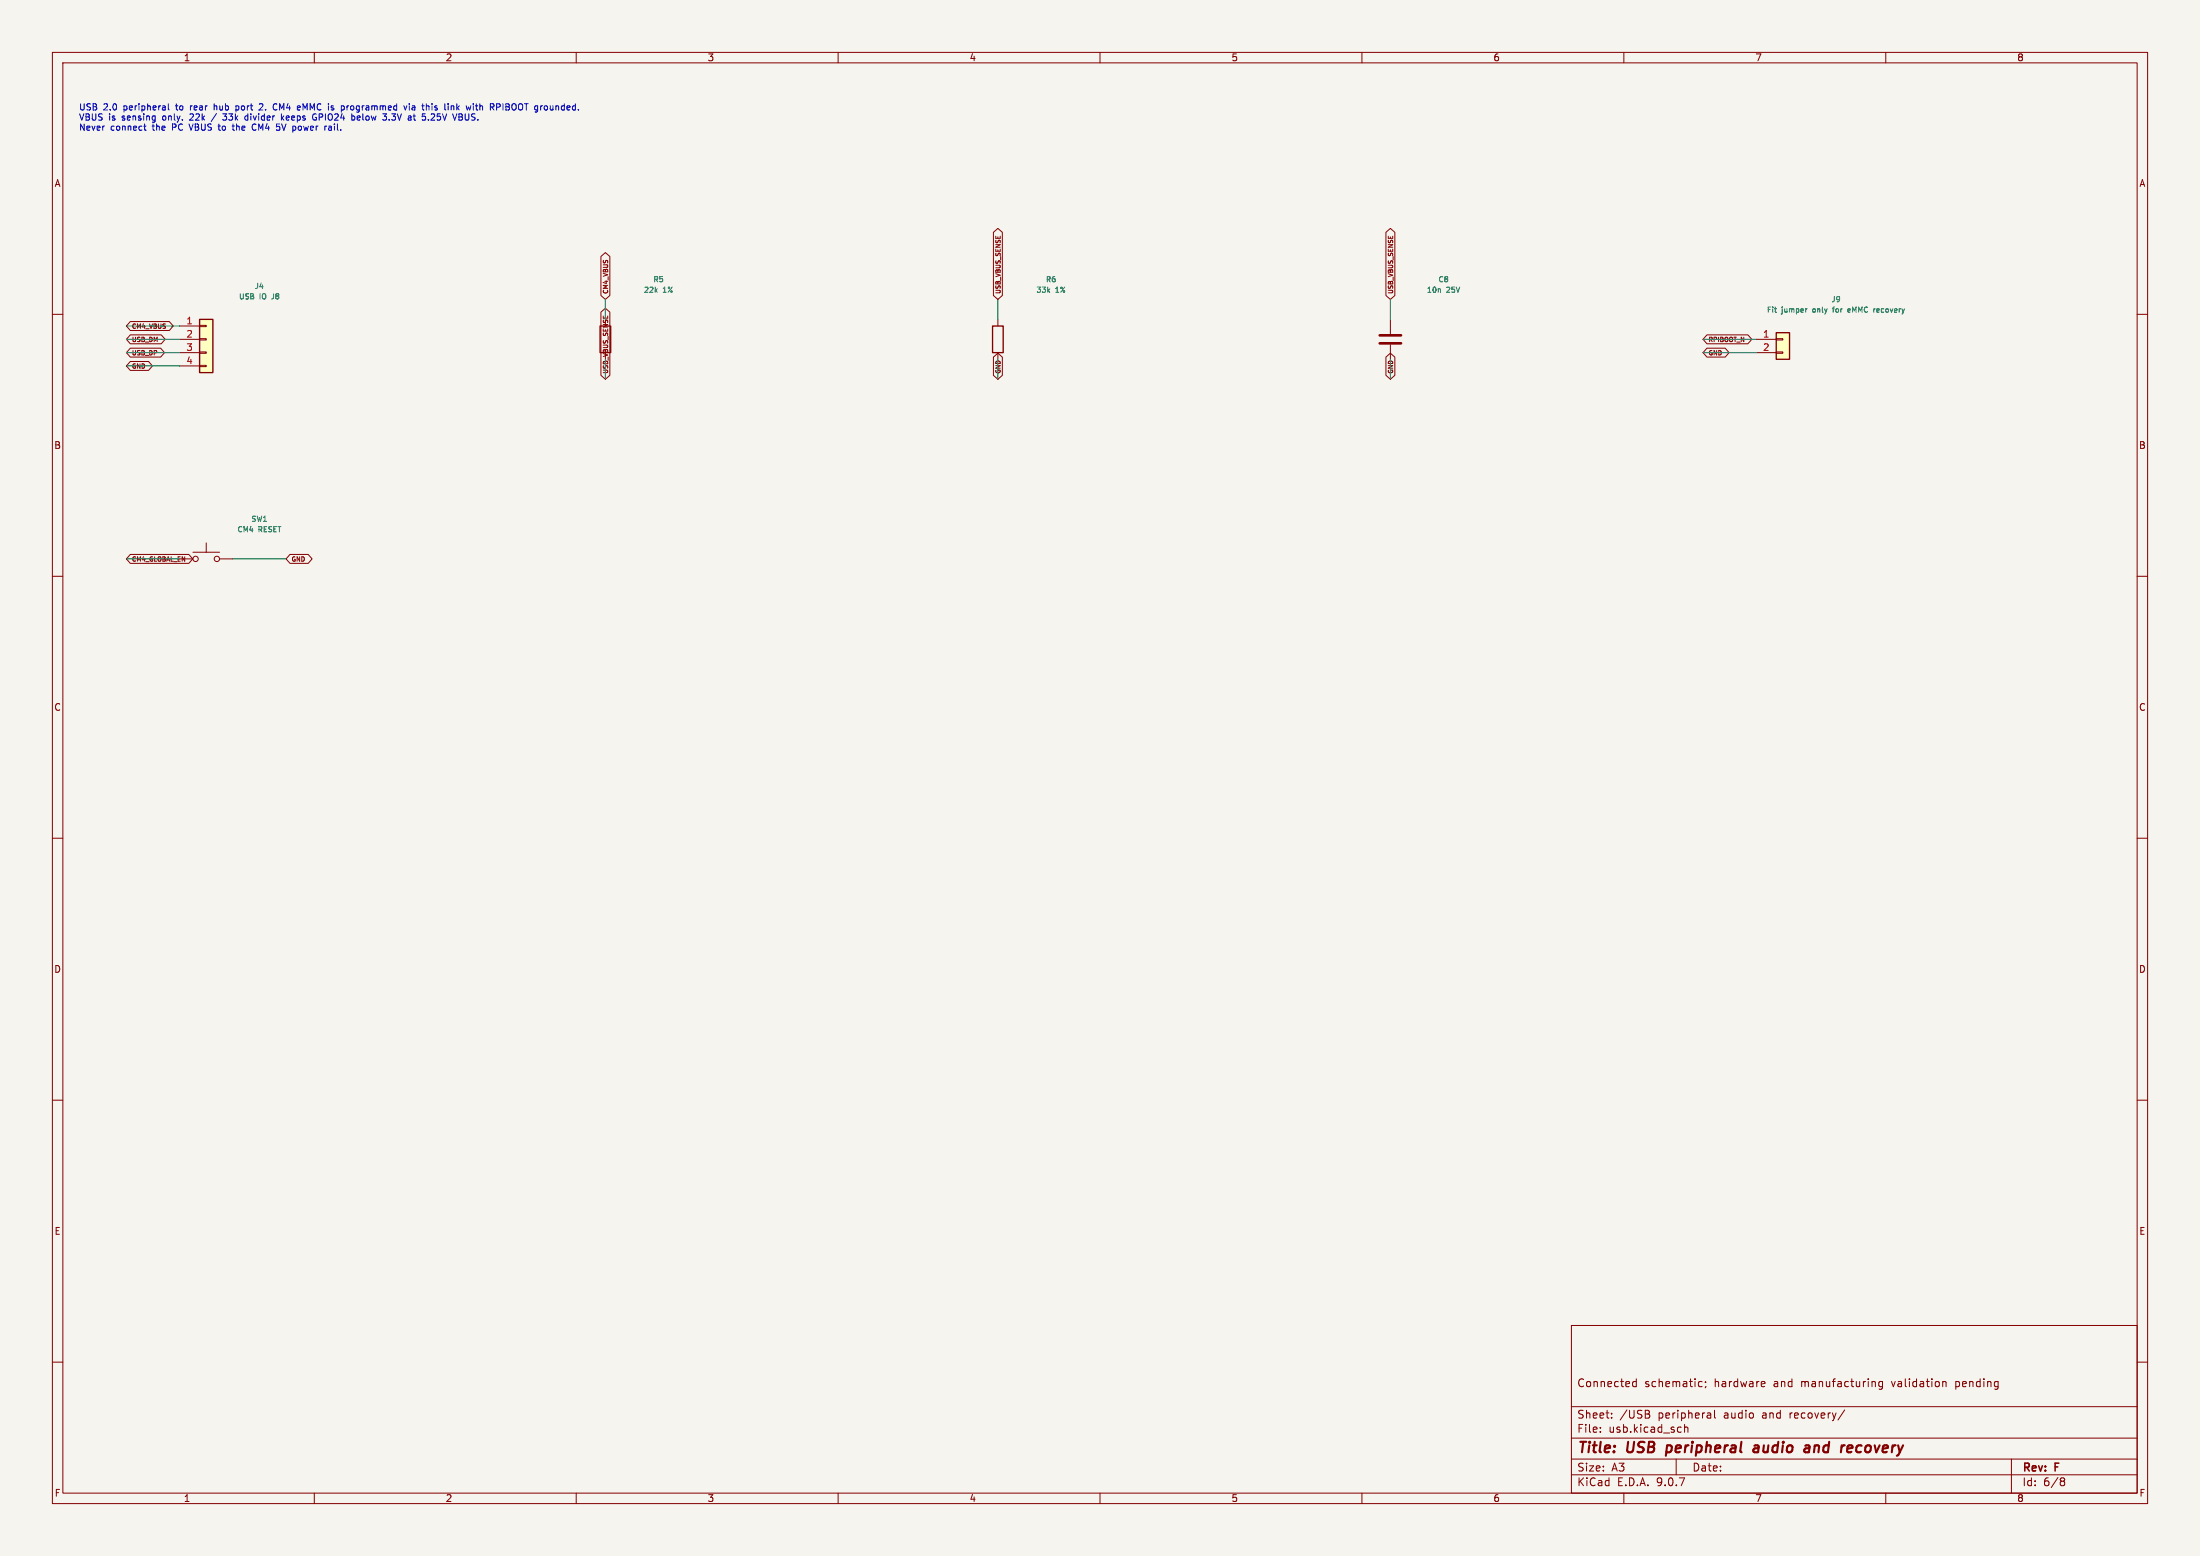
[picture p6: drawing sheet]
<svg xmlns="http://www.w3.org/2000/svg" width="420mm" height="297mm" viewBox="0 0 420 297" stroke-linecap="round" stroke-linejoin="round" font-family="sans-serif">
<path d="M0 0h420v297h-420z" fill="#f5f4ef" stroke="#f5f4ef" stroke-width=".19"/>
<g fill="none" stroke="#840000" stroke-width=".19">
<path d="M10 10h400v277h-400zM12 12h396v273h-396zM60 10v2M110 10v2M160 10v2M210 10v2M260 10v2M310 10v2M360 10v2M10 60h2M190.5 61v1.2M190.5 67.3v1.3"/>
<path d="M265.4 61v2.8M265.4 65.8v2.8M408 60h2M10 110h2M34.3 106.7h2.5M36.8 105.4h5.1M39.4 103.6v1.8M41.9 106.7h2.5M408 110h2M10 160h2M408 160h2M10 210h2"/>
<path d="M408 210h2M300 253h108v32h-108zM10 260h2M300 278.5h108M300 274.5h108M300 268.5h108M305.5 273.2v.2M305.5 272.5v.1M307.7 270.5v.2M307.7 269.8v.1M311.7 264.4l.2 .3 .5-.1M312.4 263.2v1.5"/>
<path d="M312.4 263.8l-.5-.1-.2 .3M314.6 269.9a.4 .4 0 0 1 .4 .4 .4 .4 0 0 1-.3 .4M314.7 269.3l.2 .2-.2 .3M320 278.5v3M320.8 272.4l.1 .1M320.9 273.3l-.1 .1M321.6 271.9v1.5M321.6 272.5l.2-.1 .4 .1v.9M324.4 264.6h.5M324.4 263.8h.5M325.6 263.8v.1M325.7 264.6l-.2 .3"/>
<path d="M326.4 269.7l.2 .2v.8M326.6 270.6l-.2 .1M326.6 270l-.2 .1M327.3 269.2v1.3l.2 .2M336.4 263.7l.5 .1v.2l-.7 .2M336.9 264.6l-.5 .1M352.2 269.1l-1.3 1.9M357.9 263.8l.1 .9M359.4 263.7v1.2l-.3 .3-.4-.1M359.4 263.8l-.5-.1-.2 .3 .1 .6h.6M370.9 263.8h.5l.1 .9M384 278.5v6.5"/>
<path d="M408 260h2M60 285v2M110 285v2M160 285v2M210 285v2M260 285v2M300 281.5h108M310 285v2M360 285v2M393.6 282.1l.4 .1 .2 .2-.3 .3M393.6 282.7h.3M393.9 282.7l.2 .2 .1 .4-.2 .2-.4 .1"/>
<circle cx="37.3" cy="106.7" r=".51"/>
<circle cx="41.4" cy="106.7" r=".51"/>
</g>
<path d="M318.3 275.9l-.3 2M334.9 276h.8M335.7 276.3l-.7 .1a.4 .4 0 0 0-.3 .4 .4 .4 0 0 0 .3 .4l.6-.1M344.8 275.9l.6 .1-.1 1.2M345.3 277.1l-.6 .1M345.4 276.3l-.6 .1M353 275.9l.6 .1v.3l-.9 .2M353.4 277.1l-.5 .1" fill="none" stroke="#840000" stroke-width=".4"/>
<path d="M263.4 64h4.1M263.4 65.5h4.1" fill="none" stroke="#840000" stroke-width=".51"/>
<path d="M189.5 62.2h2v5.1h-2z" fill="none" stroke="#840000" stroke-width=".25"/>
<path d="M339.1 63.5h2.5v5.1h-2.5z" fill="#ffffc2"/>
<path d="M339.1 63.5h2.5v5.1h-2.5z" fill="none" stroke="#840000" stroke-width=".25"/>
<path d="M335.3 64.8h3.8M335.3 67.3h3.8M339.1 64.6h1.3v.3h-1.3zM339.1 67.2h1.3v.2h-1.3z" fill="none" stroke="#840000" stroke-width=".19"/>
<path d="M345 58.9l-.2 .1M349.8 58.9h.4M353.1 58.9l-.3 .2v.5h.3M353.2 59.2l-.4 .1" fill="none" stroke="#006464" stroke-width=".19"/>
<path d="M38.1 61h2.5v10.1h-2.5z" fill="#ffffc2"/>
<path d="M38.1 61h2.5v10.1h-2.5zM114.6 62.2h2v5.1h-2z" fill="none" stroke="#840000" stroke-width=".25"/>
<g fill="none" stroke="#840000" stroke-width=".19">
<path d="M114.7 49l.9-.8 .8 .8v7.4l-.8 .8-.9-.8zM114.7 59.6l.9-.8 .8 .8v12l-.8 .8-.9-.8zM189.6 44.3l.9-.7 .9 .7v12.1l-.9 .8-.9-.8zM264.6 44.3l.8-.7 .9 .7v12.1l-.9 .8-.8-.8zM24.9 66.5h5.8l.7 .8-.7 .9h-5.8l-.8-.9zM24.9 63.9h5.9l.7 .9-.7 .8h-5.9l-.8-.8zM24.9 69h3.5l.7 .9-.7 .8h-3.5l-.8-.8zM24.9 61.4h7.4l.8 .8-.8 .9h-7.4l-.8-.9zM34.3 62.2h3.8M34.3 64.8h3.8M34.3 67.3h3.8M34.3 69.9h3.8"/>
<path d="M38.1 62.1h1.3v.3h-1.3zM38.1 64.6h1.3v.3h-1.3zM38.1 67.2h1.3v.2h-1.3zM38.1 69.7h1.3v.3h-1.3zM189.6 68.2l.9-.8 .9 .8v3.4l-.9 .8-.9-.8zM264.6 68.2l.8-.8 .9 .8v3.4l-.9 .8-.8-.8zM325.9 66.5h3.4l.8 .8-.8 .9h-3.4l-.8-.9zM325.9 63.9h7.8l.7 .9-.7 .8h-7.8l-.8-.8zM24.9 105.8h11.1l.8 .9-.8 .8h-11.1l-.8-.8zM55.4 105.8h3.4l.8 .9-.8 .8h-3.4l-.8-.8z"/>
</g>
<g fill="none" stroke="#009600" stroke-width=".19">
<path d="M115.6 57.2v3.8M190.5 57.2v3.8M265.4 57.2v3.8M24.1 69.9h10.2M24.1 67.3h10.2M24.1 64.8h10.2M24.1 62.2h10.2M115.6 68.6v3.8M190.5 68.6v3.8M265.4 68.6v3.8M325.1 67.3h10.2M325.1 64.8h10.2"/>
<path d="M24.1 106.7h10.2M44.4 106.7h10.2"/>
</g>
<g fill="none" stroke="#0000c2" stroke-width=".19">
<path d="M32.1 19.8v1l.2 .2M40.9 19.8v1.2M49.5 19.9l.5-.1 .2 .2M52.4 19.9h.5M78.1 19.8v.1M82.5 19.8v.1M90.9 19.8v1l.3 .2M95.4 19.9l.1 .1-.1 .4M96 19.8v1.2M27.6 23.7v1l.3 .2M36.1 23.7l.4 1.2M36.4 20.2v.8"/>
<path d="M36.4 20.3v.1M36.9 22.2l-.7 .7h.7M41.2 20.2l-.3 .1M41.3 21.7l-1 1.5M41.6 24.1h.5M41.8 23.7v1l.2 .2M42.5 22.8l.5 .1M43.3 21.7l-.4 .5h.1M44.3 24.1h.5M44.5 23.7v1l.3 .2M45 20.3h.5M45 20.2v1.2"/>
<path d="M45 20.9h.5M46.8 22.8l.5 .1M47.3 21.7v1.2M48.2 24.6l.2 .2h.4M48.2 23.8v.1M50.2 20.1l-.8 .9h.8M52.9 20.9h-.5M53.3 24.2l.1 .1-.1 .5M53.7 21.7v1.2M53.8 22.5l.4 .4M54.2 22.1l-.5 .5M57 24.2v.5"/>
<path d="M58.2 20.7l-.4-.9v1.2M60.2 22.4h.2v.4l-.5 .1M62.8 24.1h.4l.1 .8M63.3 24.3l-.6 .3 .2 .3 .4-.1M66.2 20.2v.8M66.6 20.2l-.4 .2M68.2 22.3v.6h.4M68.8 22.4l-.6 .1M74.3 22.8v.1M77.1 20.2l.3 .8 .3-.8M78.1 20.2v.8M78.9 22.1h.4"/>
<path d="M79 20.2l-.3 .1M79.1 22.9h.2M79.1 20.5h-.3l-.2 .2 .1 .2 .4 .1M82.5 20.2v.8M82.8 21.7l-.5 .1M82.9 22.2l-.7 .7h.8M86.2 20.3h.4v.7M87.6 22.3h.4M88 22.3l.3 .2-.1 .3-.6 .1M88.2 22l-.2 .3M90.8 20.2h.4"/>
</g>
<g font-size="2.8" fill="#840000">
<text x="301" y="277.9">Title:</text>
<text x="310.6" y="277.9">USB</text>
<text x="319" y="277.9">peripheral</text>
<text x="336.4" y="277.9">audio</text>
<text x="347" y="277.9">and</text>
<text x="354.7" y="277.9">recovery</text>
</g>
<g font-size="2.1" fill="#840000">
<text x="301" y="265">Connected</text>
<text x="313.9" y="265">schematic;</text>
<text x="327.3" y="265">hardware</text>
<text x="338.7" y="265">and</text>
<text x="344.1" y="265">manufacturing</text>
<text x="361.6" y="265">validation</text>
<text x="373.9" y="265">pending</text>
<text x="301" y="273.7">File:</text>
<text x="301" y="271">Sheet:</text>
<text x="307.1" y="273.7">usb.kicad_sch</text>
<text x="309.2" y="271">/USB</text>
<text x="316.6" y="271">peripheral</text>
<text x="329.2" y="271">audio</text>
<text x="336.7" y="271">and</text>
<text x="342.1" y="271">recovery/</text>
<text x="301" y="281.1">Size:</text>
<text x="307.6" y="281.1">A3</text>
<text x="323" y="281.1">Date:</text>
<text x="386" y="281.3">Rev:</text>
<text x="392.4" y="281.3">F</text>
<text x="301" y="283.9">KiCad</text>
<text x="308.7" y="283.9">E.D.A.</text>
<text x="316.3" y="283.9">9.0.7</text>
<text x="386" y="283.9">Id:</text>
<text x="390.1" y="283.9">6/8</text>
</g>
<g font-size="1.8" fill="#840000">
<text x="35" y="11.9">1</text>
<text x="85" y="11.9">2</text>
<text x="135" y="11.9">3</text>
<text x="185" y="11.9">4</text>
<text x="235" y="11.9">5</text>
<text x="285" y="11.9">6</text>
<text x="335" y="11.9">7</text>
<text x="385" y="11.9">8</text>
<text x="10.3" y="35.9">A</text>
<text x="408.3" y="35.9">A</text>
<text x="10.3" y="85.9">B</text>
<text x="408.2" y="85.9">B</text>
<text x="10.3" y="135.9">C</text>
<text x="408.2" y="135.9">C</text>
<text x="10.3" y="185.9">D</text>
<text x="408.2" y="185.9">D</text>
<text x="10.3" y="235.9">E</text>
<text x="408.3" y="235.9">E</text>
<text x="10.3" y="285.9">F</text>
<text x="35" y="286.9">1</text>
<text x="85" y="286.9">2</text>
<text x="135" y="286.9">3</text>
<text x="185" y="286.9">4</text>
<text x="235" y="286.9">5</text>
<text x="285" y="286.9">6</text>
<text x="335" y="286.9">7</text>
<text x="385" y="286.9">8</text>
<text x="408.3" y="285.9">F</text>
</g>
<g font-size="1.8" fill="#a90000">
<text x="35.5" y="62">1</text>
<text x="35.5" y="64.5">2</text>
<text x="336.5" y="64.5">1</text>
<text x="35.5" y="67.1">3</text>
<text x="35.5" y="69.6">4</text>
<text x="336.5" y="67.1">2</text>
</g>
<g font-size="1.7" fill="#0000c2">
<text x="15" y="21.4">USB</text>
<text x="15" y="23.3">VBUS</text>
<text x="19.7" y="21.4">2.0</text>
<text x="20.8" y="23.3">is</text>
<text x="23.4" y="23.3">sensing</text>
<text x="23.7" y="21.4">peripheral</text>
<text x="31.4" y="23.3">only.</text>
<text x="33.9" y="21.4">to</text>
<text x="36.8" y="23.3">22k</text>
<text x="36.8" y="21.4">rear</text>
<text x="41.6" y="21.4">hub</text>
<text x="43.6" y="23.3">33k</text>
<text x="46" y="21.4">port</text>
<text x="47.9" y="23.3">divider</text>
<text x="50.7" y="21.4">2.</text>
<text x="53.5" y="21.4">CM4</text>
<text x="55.1" y="23.3">keeps</text>
<text x="58.4" y="21.4">eMMC</text>
<text x="61.3" y="23.3">GPIO24</text>
<text x="64.5" y="21.4">is</text>
<text x="67.2" y="21.4">programmed</text>
<text x="68.9" y="23.3">below</text>
<text x="75.2" y="23.3">3.3V</text>
<text x="79.4" y="21.4">via</text>
<text x="80.2" y="23.3">at</text>
<text x="83.1" y="23.3">5.25V</text>
<text x="83.1" y="21.4">this</text>
<text x="87.6" y="21.4">link</text>
<text x="89.2" y="23.3">VBUS.</text>
<text x="92" y="21.4">with</text>
<text x="96.7" y="21.4">RPIBOOT</text>
<text x="105.4" y="21.4">grounded.</text>
<text x="15" y="25.3">Never</text>
<text x="21.1" y="25.3">connect</text>
<text x="29.3" y="25.3">the</text>
<text x="33.2" y="25.3">PC</text>
<text x="36.7" y="25.3">VBUS</text>
<text x="42.5" y="25.3">to</text>
<text x="45.4" y="25.3">the</text>
<text x="49.3" y="25.3">CM4</text>
<text x="54.2" y="25.3">5V</text>
<text x="57.5" y="25.3">power</text>
<text x="63.8" y="25.3">rail.</text>
</g>
<g font-size="1.4" fill="#006464">
<text x="45.5" y="57.3">USB</text>
<text x="48.5" y="55.3">J4</text>
<text x="49.5" y="57.3">IO</text>
<text x="52.1" y="57.3">J8</text>
<text x="122.8" y="56.1">22k</text>
<text x="124.6" y="54.1">R5</text>
<text x="126.5" y="56.1">1%</text>
<text x="197.7" y="56.1">33k</text>
<text x="199.6" y="54.1">R6</text>
<text x="201.5" y="56.1">1%</text>
<text x="272.3" y="56.1">10n</text>
<text x="274.5" y="54.1">C8</text>
<text x="276.1" y="56.1">25V</text>
<text x="337.2" y="59.9">Fit</text>
<text x="340.1" y="59.9">jumper</text>
<text x="346.2" y="59.9">only</text>
<text x="349.5" y="57.9">J9</text>
<text x="350.4" y="59.9">for</text>
<text x="353.5" y="59.9">eMMC</text>
<text x="358.6" y="59.9">recovery</text>
<text x="45.2" y="101.8">CM4</text>
<text x="47.9" y="99.8">SW1</text>
<text x="49.3" y="101.8">RESET</text>
</g>
<g font-size="1.2" fill="#840000">
<text x="116.3" y="56.2" transform="rotate(-90 116.3 56.2)">CM4_VBUS</text>
<text x="191.2" y="56.2" transform="rotate(-90 191.2 56.2)">USB_VBUS_SENSE</text>
<text x="266.1" y="56.2" transform="rotate(-90 266.1 56.2)">USB_VBUS_SENSE</text>
<text x="25.1" y="65.5">USB_DM</text>
<text x="25.1" y="62.9">CM4_VBUS</text>
<text x="326.1" y="65.5">RPIBOOT_N</text>
<text x="25.1" y="68">USB_DP</text>
<text x="25.1" y="70.6">GND</text>
<text x="116.3" y="71.4" transform="rotate(-90 116.3 71.4)">USB_VBUS_SENSE</text>
<text x="191.2" y="71.4" transform="rotate(-90 191.2 71.4)">GND</text>
<text x="266.1" y="71.4" transform="rotate(-90 266.1 71.4)">GND</text>
<text x="326.1" y="68">GND</text>
<text x="25.1" y="107.4">CM4_GLOBAL_EN</text>
<text x="55.6" y="107.4">GND</text>
</g>
</svg>
